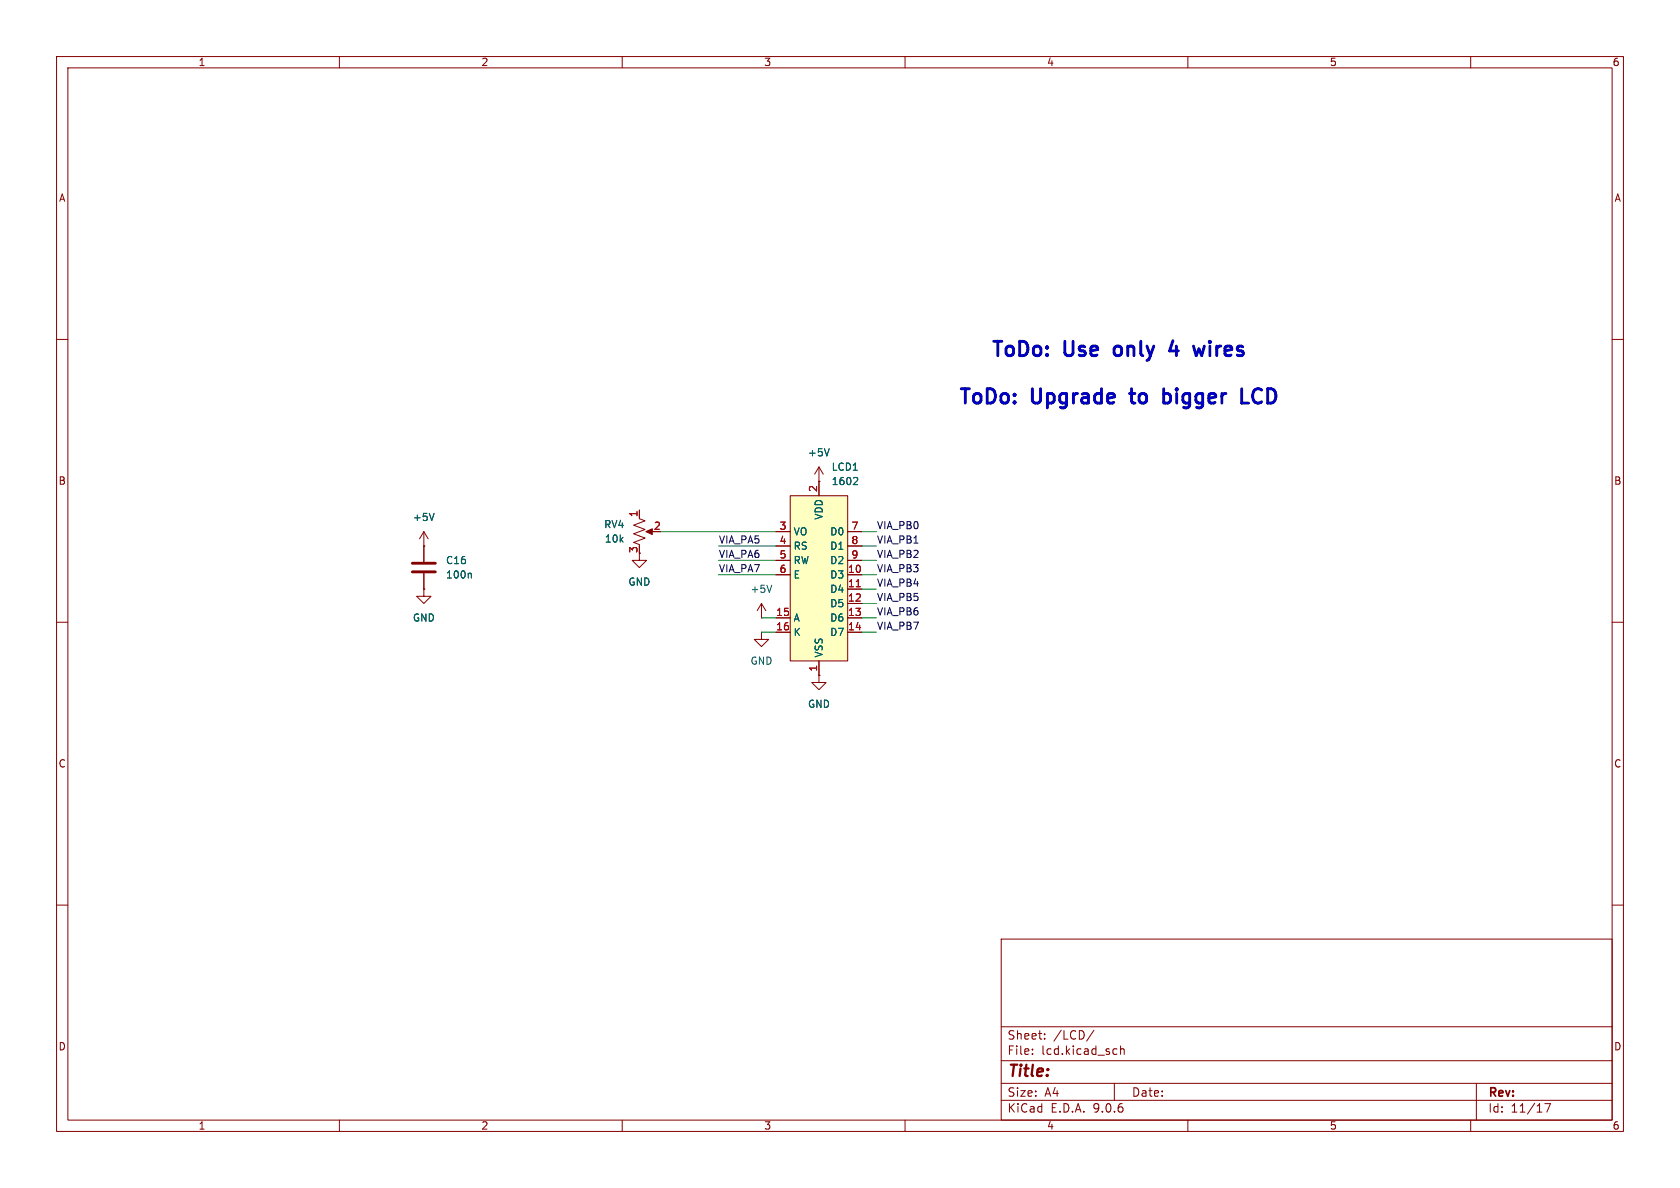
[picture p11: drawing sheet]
<svg xmlns="http://www.w3.org/2000/svg" width="297mm" height="210mm" viewBox="0 0 297 210" stroke-linecap="round" stroke-linejoin="round" font-family="sans-serif">
<g fill="none" stroke="#840000" stroke-width=".18">
<path d="M10 10h277v190h-277zM12 12h273v186h-273zM60 10v2M110 10v2M160 10v2M210 10v2M260 10v2M10 60h2M285 60h2M74.9 96.5h.1M74.9 94v5.3M74.9 94l-.7 1.3"/>
<path d="M74.9 94l.8 1.3M113 91.7l1 .4-2 .7 2 .8-2 .8 2 .7-2 .8 1 .4v.2M113 97.8v1.3h1.3l-1.3 1.2-1.2-1.2h1.2M113 90.2v1.2M114.6 94h1M144.8 85.1h.1M144.8 82.6l-.8 1.2M144.8 82.6l.7 1.2M144.8 82.6v2.5M10 110h2M74.9 104.1v1.3h1.3l-1.3 1.3-1.2-1.3h1.2M74.9 104.1h.1"/>
<path d="M74.9 101.3v2.8M134.6 111.8v1.2h1.3l-1.3 1.3-1.3-1.3h1.3M134.6 111.8h.1M134.6 109.2h.1M134.6 106.7l-.7 1.3M134.6 106.7l.8 1.3M134.6 106.7v2.5M144.8 119.4v1.3h1.2l-1.2 1.2-1.3-1.2h1.3M144.8 119.4h.1M285 110h2M10 160h2M177 166h108v32h-108z"/>
<path d="M285 160h2M60 198v2M110 198v2M160 198v2M177 194.5h108M177 191.5h108M177 187.5h108M177 181.5h108M182.5 186.3v.1M182.5 185.5v.1M184.7 183.6v.1M184.7 182.8v.1"/>
<path d="M193.4 182.1l-1.3 2M197 191.5v3M197 185.4l.5 .1M197.5 186.3l-.5 .1M198.1 185.5l.2-.1 .4 .1v.9M198.1 184.9v1.5M210 198v2M260 198v2M261 191.5v6.5M273.1 195.1h1l-.6 1.5"/>
</g>
<path d="M114.2 94l1.1-.5v1z" fill="#840000" stroke="#840000" stroke-width=".18"/>
<path d="M72.9 99.6h4.1M72.9 101.1h4.1" fill="none" stroke="#840000" stroke-width=".51"/>
<path d="M146.6 79.3l-.4 1.3M76.7 90.7l-.4 1.3M83.1 101.3l.2 .2v.7M136.4 103.4l-.4 1.3" fill="none" stroke="#006464" stroke-width=".18"/>
<path d="M139.7 87.6h10.2v29.2h-10.2z" fill="#ffffc2"/>
<g fill="none" stroke="#840000" stroke-width=".18">
<path d="M74.9 96.5h.1M74.9 96.5v2.8M113 90.2v1.2M137.2 94h2.5M137.2 96.5h2.5M137.2 99.1h2.5M139.7 87.6h10.2v29.2h-10.2zM144.8 85.1h.1M144.8 85.1v2.5M149.9 94h2.5M149.9 96.5h2.5M149.9 99.1h2.5"/>
<path d="M74.9 104.1h.1M74.9 101.3v2.8M137.2 101.6h2.5M137.2 109.2h2.5M137.2 111.8h2.5M144.8 119.4h.1M144.8 116.8v2.6M149.9 101.6h2.5M149.9 109.2h2.5M149.9 111.8h2.5M149.9 104.1h2.5M149.9 106.7h2.5"/>
</g>
<path d="M151.4 103.7h.7" fill="none" stroke="#a90000" stroke-width=".18"/>
<path d="M146.6 79.3l-.4 1.3M76.7 90.7l-.4 1.3M151.4 84.4l.2 .2v.3l-.8 .8h.8M83.1 101.3l.2 .2v.7" fill="none" stroke="#006464" stroke-width=".18"/>
<g fill="none" stroke="#009600" stroke-width=".18">
<path d="M116.8 94h20.4M127 96.5h10.2M127 99.1h10.2M152.4 96.5h2.5M152.4 99.1h2.5M152.4 94h2.5M127 101.6h10.2M134.6 111.8h2.6M134.6 109.2h2.6M152.4 111.8h2.5M152.4 109.2h2.5M152.4 101.6h2.5"/>
<path d="M152.4 104.1h2.5M152.4 106.7h2.5"/>
</g>
<path d="M199.7 69.6h.9M205.7 69.7l.3-.1 .7 .1M205.7 68.7v2.6M205.7 71.1l.3 .2 .7-.2M207.4 60.2l-.6 1.8h1.5M212.9 61.2l-.5 1.7-.4-1.2-.5 1.2M219.5 71.3h1.2M221.6 69.3l-.1 .5 .1 .9" fill="none" stroke="#0000c2" stroke-width=".51"/>
<g font-size="3.5" fill="#0000c2">
<text x="174.9" y="63.8">ToDo:</text>
<text x="188.2" y="63.8">Use</text>
<text x="198" y="63.8">only</text>
<text x="208.8" y="63.8">4</text>
<text x="214.2" y="63.8">wires</text>
<text x="169.2" y="72.1">ToDo:</text>
<text x="182.4" y="72.1">Upgrade</text>
<text x="201" y="72.1">to</text>
<text x="207.7" y="72.1">bigger</text>
<text x="222.5" y="72.1">LCD</text>
</g>
<text font-size="2.8" fill="#840000" x="178" y="190.9">Title:</text>
<g font-size="2.1" fill="#840000">
<text x="178" y="184">Sheet:</text>
<text x="186.2" y="184">/LCD/</text>
<text x="178" y="186.7">File:</text>
<text x="184.1" y="186.7">lcd.kicad_sch</text>
<text x="178" y="196.9">KiCad</text>
<text x="178" y="194.1">Size:</text>
<text x="184.7" y="194.1">A4</text>
<text x="185.7" y="196.9">E.D.A.</text>
<text x="193.3" y="196.9">9.0.6</text>
<text x="200" y="194.1">Date:</text>
<text x="263" y="194.3">Rev:</text>
<text x="263" y="196.9">Id:</text>
<text x="267.1" y="196.9">11/17</text>
</g>
<g font-size="1.8" fill="#840000">
<text x="35" y="11.9">1</text>
<text x="85" y="11.9">2</text>
<text x="135" y="11.9">3</text>
<text x="185" y="11.9">4</text>
<text x="235" y="11.9">5</text>
<text x="285" y="11.9">6</text>
<text x="10.3" y="35.9">A</text>
<text x="285.3" y="35.9">A</text>
<text x="10.3" y="85.9">B</text>
<text x="285.3" y="85.9">B</text>
<text x="10.3" y="135.9">C</text>
<text x="285.3" y="135.9">C</text>
<text x="10.3" y="185.9">D</text>
<text x="285.3" y="185.9">D</text>
<text x="35" y="199.9">1</text>
<text x="85" y="199.9">2</text>
<text x="135" y="199.9">3</text>
<text x="185" y="199.9">4</text>
<text x="235" y="199.9">5</text>
<text x="285" y="199.9">6</text>
</g>
<g font-size="1.8" fill="#006464">
<text x="142.7" y="80.9">+5V</text>
<text x="146.9" y="83.4">LCD1</text>
<text x="146.9" y="86">1602</text>
<text x="72.9" y="92.3">+5V</text>
<text x="106.7" y="93.6">RV4</text>
<text x="140.2" y="94.8">VO</text>
<text x="145.6" y="92" transform="rotate(-90 145.6 92)">VDD</text>
<text x="146.7" y="94.8">D0</text>
<text x="78.7" y="99.9">C16</text>
<text x="106.8" y="96.1">10k</text>
<text x="140.2" y="97.4">RS</text>
<text x="140.2" y="99.9">RW</text>
<text x="146.7" y="97.4">D1</text>
<text x="146.7" y="99.9">D2</text>
<text x="78.7" y="102.5">100n</text>
<text x="111" y="103.7">GND</text>
<text x="132.6" y="105">+5V</text>
<text x="140.2" y="102.5">E</text>
<text x="146.7" y="102.5">D3</text>
<text x="146.7" y="105">D4</text>
<text x="146.7" y="107.5">D5</text>
<text x="72.9" y="110.1">GND</text>
<text x="140.2" y="110.1">A</text>
<text x="140.2" y="112.6">K</text>
<text x="146.7" y="110.1">D6</text>
<text x="146.7" y="112.6">D7</text>
<text x="132.6" y="117.7">GND</text>
<text x="145.6" y="116.3" transform="rotate(-90 145.6 116.3)">VSS</text>
<text x="142.7" y="125.3">GND</text>
</g>
<g font-size="1.8" fill="#a90000">
<text x="144.5" y="87.1" transform="rotate(-90 144.5 87.1)">2</text>
<text x="112.8" y="91.5" transform="rotate(-90 112.8 91.5)">1</text>
<text x="115.5" y="93.7">2</text>
<text x="137.7" y="93.7">3</text>
<text x="150.4" y="93.7">7</text>
<text x="112.8" y="97.9" transform="rotate(-90 112.8 97.9)">3</text>
<text x="137.7" y="96.3">4</text>
<text x="137.7" y="98.8">5</text>
<text x="137.7" y="101.3">6</text>
<text x="149.8" y="101.3">10</text>
<text x="150.4" y="96.3">8</text>
<text x="150.4" y="98.8">9</text>
<text x="149.8" y="103.9">11</text>
<text x="149.8" y="106.4">12</text>
<text x="137.1" y="109">15</text>
<text x="137.1" y="111.5">16</text>
<text x="149.8" y="109">13</text>
<text x="149.8" y="111.5">14</text>
<text x="144.5" y="118.8" transform="rotate(-90 144.5 118.8)">1</text>
</g>
<g font-size="1.8" fill="#0f0f0f">
<text x="154.9" y="93.6">VIA_PB0</text>
<text x="127" y="101.3">VIA_PA7</text>
<text x="127" y="98.7">VIA_PA6</text>
<text x="127" y="96.2">VIA_PA5</text>
<text x="154.9" y="98.7">VIA_PB2</text>
<text x="154.9" y="101.3">VIA_PB3</text>
<text x="154.9" y="96.2">VIA_PB1</text>
<text x="154.9" y="103.8">VIA_PB4</text>
<text x="154.9" y="106.3">VIA_PB5</text>
<text x="154.9" y="108.9">VIA_PB6</text>
<text x="154.9" y="111.4">VIA_PB7</text>
</g>
</svg>
